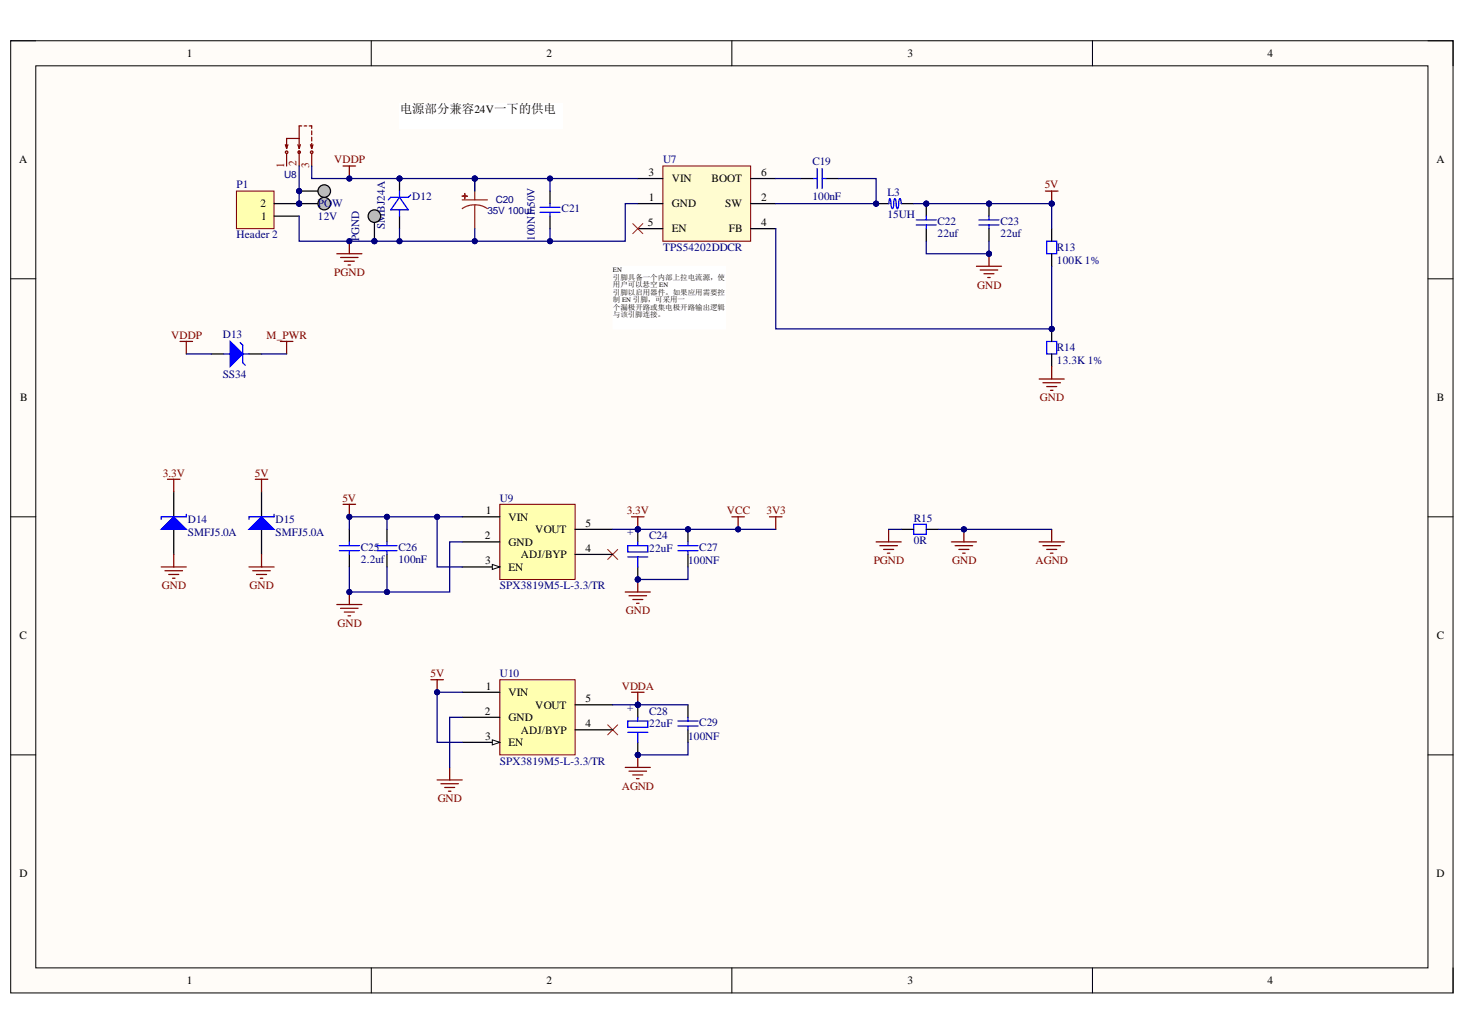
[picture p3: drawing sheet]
# Altium project foc_driver-V0.4.PrjPcb
1 sheet, 27 parts. Net scope: global (net labels, ports and power ports of the same name join across sheets).
Board file: PCB.PcbDoc

## Sheet Sheet2-power.SchDoc
size A4; SheetNumber: 3; SheetTotal: 3

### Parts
12V  test  [test]  (value not drawn)
C19  100nF  [CC1608-0603]
C20  35V 100uF  [CAP-SMD_D6.3]
C21  100NF 50V  [CC1608-0603]
C22  22uf  [CC1608-0603]
C23  22uf  [CC1608-0603]
C24  22uF  [TAN-A-1206]
C25  2.2uf  [CC1608-0603]
C26  100nF  [CC1608-0603]
C27  100NF  [CC1608-0603]
C28  22uF  [TAN-A-1206]
C29  100NF  [CC1608-0603]
D12  SMBJ24A  [DO-214 AA]
D13  SS34  [DO-214 AA]
D14  SMFJ5.0A  [SOD-123]
D15  SMFJ5.0A  [SOD-123]
L3  15UH  [Inductor-0630]
P1  Header 2  [HX2.54-2]
PGND  test  [test]  (value not drawn)
POW  test  [test]  (value not drawn)
R13  100K 1%  [CR1608-0603]
R14  13.3K 1%  [CR1608-0603]
R15  0R  [CR1608-0603]
U7  TPS54202DDCR  [SOT23-6]
U8  HX SS12D10G4  [SW-TH_3P-SS12D06]  (value not drawn)
U9  SPX3819M5-L-3.3/TR  [SOT23-5]
U10  SPX3819M5-L-3.3/TR  [SOT23-5]

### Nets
3.3V: C24.1(+) C27.1 D14.1 U9.5(VOUT)  [also labelled 3V3, VCC]
5V: C22.2 C23.2 C25.2 C26.2 D15.1 L3.2 R13.2 U9.1(VIN) U9.3(EN) U10.1(VIN) U10.3(EN)
AGND: C22.1 C23.1 C24.2(-) C25.1 C26.1 C27.2 C28.2(-) C29.2 D14.2 D15.2 R14.1 R15.1 U9.2(GND) U10.2(GND)  [also labelled GND]
M_PWR: D13.1(K)
PGND: C20.2 C21.1 D12.2(A) P1.1 PGND.0 R15.2 U7.1(GND)
VDDA: C28.1(+) C29.1 U10.5(VOUT)
VDDP: C20.1 C21.2 D12.1(K) D13.2(A) U7.3(VIN) U8.3
Net12V_0: 12V.0 P1.2 POW.0 U8.2
NetC19_1: C19.1 U7.6(BOOT)
NetC19_2: C19.2 L3.1 U7.2(SW)
NetR13_1: R13.1 R14.2 U7.4(FB)

Not connected (* = marked no-connect by the designer): U7 5(EN)*; U8 1; U9 4(ADJ/BYP)*; U10 4(ADJ/BYP)*

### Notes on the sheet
- 电源部分兼容24V一下的供电
- (near U7) EN 引脚具备一个内部上拉电流源，使用户可以悬空 EN 引脚以启用器件。如果应用需要控制 EN 引脚，可采用一
  个漏极开路或集电极开路输出逻辑与该引脚连接。
